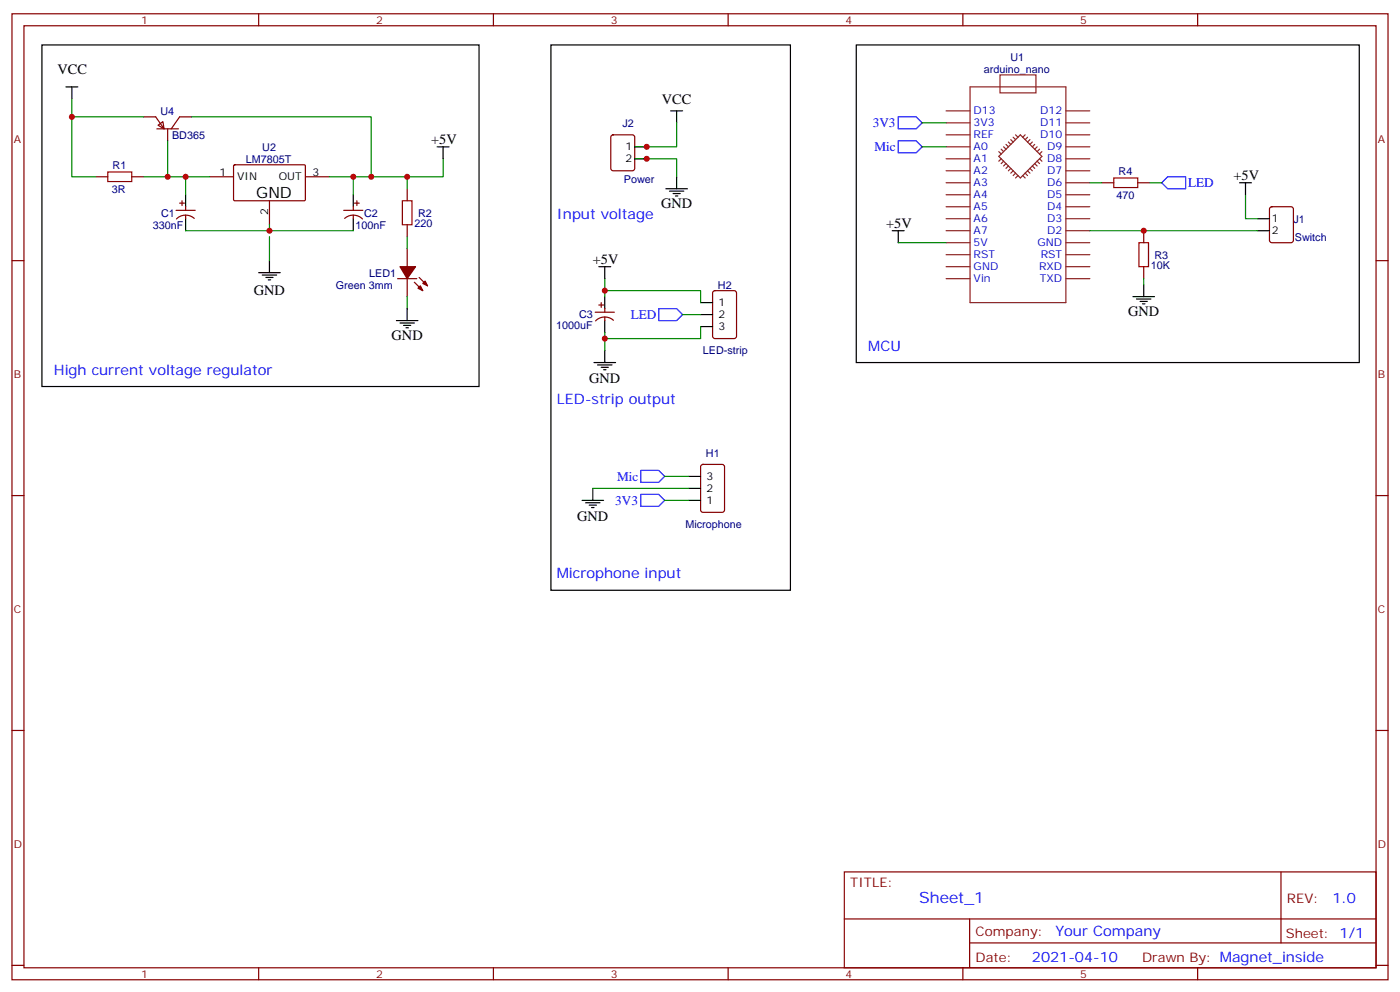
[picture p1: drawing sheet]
<svg xmlns="http://www.w3.org/2000/svg" width="412mm" height="292mm" viewBox="0 0 412 292" stroke-linecap="round" stroke-linejoin="round" font-family="sans-serif">
<g fill="none" stroke="#870000" stroke-width=".35">
<path d="M3.5 4.1h405.4v284.3h-405.4zM7.1 7.6h398.2v277.3h-398.2zM76.2 4.1v3.5M145.3 4.1v3.5M214.5 4.1v3.5M283.6 4.1v3.5M352.8 4.1v3.5M42.3 34.4h3.6l2.4 3.5M46.2 37.9h6.4M46.6 36.9l1.4-1.1 .3 2.1zM49.4 37.9v3.6M56.4 34.4h-3.5l-2.5 3.5"/>
<path d="M180.2 39.9l.4-.2h5.7l.6 .4 .1 9.5-.5 .6-5.9 .1-.6-.5-.1-9.4zM28.2 52h3.5M38.8 52h3.5M52.9 59.8h1.4M53.6 59.1v1.4M61.7 52h7.1M68.8 48.7l.3-.2 20.7 .1 .2 .3-.1 10-.3 .2-20.6-.1-.2-.3zM79.4 59.1v7M90 52h7M104.4 59.8h1.4M105.1 59.1v1.4M119.9 55.6v3.5"/>
<path d="M324.6 53.8h3.5M335.1 53.8h3.6M3.5 76.7h3.6M51.9 61.9h5.6M54.7 60.9v1M54.7 63.3v1.1M57.2 64.3a3.8 3.8 0 0 0-5.2 .2M101.2 61.9h5.7M101.5 64.3a3.8 3.8 0 0 1 5.3 .2M104.1 60.9v1M104.1 63.3v1.1M119.9 66.1v3.6"/>
<path d="M119.9 73.2v5.3M336.9 67.9v3.5M336.9 78.5v3.5M374.2 61.1l.4-.2h5.7l.6 .4 .1 9.4-.5 .7h-5.9l-.6-.4-.1-9.4zM405.3 76.7h3.6M117.1 82h5.7M119.9 82v5.3M122.1 83.1l2.4 2.4M123.5 81.7l2.4 2.4M175.3 91.9h5.7M176.4 89.8h1.4M177.1 89.1v1.4"/>
<path d="M178.2 90.8v1.1M178.2 93.3v1.1M180.7 94.3a3.8 3.8 0 0 0-5.3 .1M210.1 85.8l.5-.3h5.7l.6 .5 .1 13-.5 .6-5.9 .1-.6-.5-.1-12.9zM206.6 136.9l.5-.2h5.6l.7 .4v13l-.4 .7h-5.9l-.7-.4v-13zM3.5 145.9h3.6M405.3 145.9h3.6M3.5 215h3.6M405.3 215h3.6M248.7 256.6h156.6v28.3h-156.6zM377.3 256.7v20.8M248.7 270.5h156.5"/>
<path d="M285.6 277.5h119.6M285.6 270.5v14.1M3.5 284.2h3.6M76.2 284.9v3.5M145.3 284.9v3.5M214.5 284.9v3.5M283.6 284.9v3.5M352.8 284.9v3.5M405.3 284.2h3.6"/>
</g>
<g fill="none" stroke="#8c2424" stroke-width=".35">
<path d="M278.7 36.2h7.1M278.7 39.7h7.1M278.7 32.6h7.1M285.8 25.6h28.2v63.5h-28.2zM294.6 22h10.6v5.3h-10.6zM299.2 39.7l.7 .7M302 39.7l-.7 .7M314 36.2h7M314 39.7h7M314 32.6h7M278.7 43.2h7.1M278.7 46.7h7.1"/>
<path d="M278.7 50.3h7.1M278.7 53.8h7.1M278.7 57.3h7.1M294.2 46l6.4-6.3 6.3 6.3-6.3 6.4zM294.2 44.6l.7 .7M294.9 43.9l.7 .7M294.9 46.7l-.7 .7M295.6 43.2l.7 .7M295.6 47.4l-.7 .8M296.3 42.5l.7 .7M296.3 48.2l-.7 .7M297 41.8l.7 .7"/>
<path d="M297 48.9l-.7 .7M297.7 41.1l.7 .7M297.7 49.6l-.7 .7M298.4 40.4l.8 .7M298.4 50.3l-.7 .7M299.2 51l-.8 .7M299.9 51.7l-.7 .7M301.3 51.7l.7 .7M302 51l.7 .7M302.7 50.3l.7 .7M302.7 40.4l-.7 .7M303.4 41.1l-.7 .7"/>
<path d="M303.4 49.6l.7 .7M304.1 48.9l.7 .7M304.1 41.8l-.7 .7M304.8 48.2l.7 .7M304.8 42.5l-.7 .7M305.5 47.4l.7 .8M305.5 43.2l-.7 .7M306.2 46.7l.7 .7M306.2 43.9l-.7 .7M306.9 44.6l-.7 .7M314 43.2h7M314 46.7h7"/>
<path d="M314 50.3h7M314 53.8h7M314 57.3h7M278.7 60.9h7.1M278.7 64.4h7.1M278.7 67.9h7.1M278.7 71.4h7.1M278.7 75h7.1M278.7 78.5h7.1M314 60.9h7M314 64.4h7M314 67.9h7"/>
<path d="M314 71.4h7M314 75h7M314 78.5h7M278.7 82h7.1M314 82h7"/>
</g>
<g fill="none" stroke="#000" stroke-width=".35">
<path d="M12.3 13.2h128.8v100.6h-128.8zM162.3 13.2h70.5v160.5h-70.5zM252.2 13.2h148.2v93.5h-148.2zM19.4 25.6h3.5M21.2 25.6v3.5M197.6 32.6h3.5M199.3 32.6v3.6M54.7 57.3v3.6M104.1 57.3v3.6M128.8 43.2h3.5M130.5 43.2v3.5M187 43.2h3.5"/>
<path d="M187 46.7h3.5M196.1 55.6h6.4M197.2 56.3h4.2M198.3 57h2.1M199 57.7h.7M199.3 52v3.6M365.1 53.8h3.6M366.9 53.8v3.5M54.7 64.4v3.5M79.4 76.7v3.6M104.1 64.4v3.5M176.4 78.5h3.5"/>
<path d="M178.2 78.5v3.5M262.8 67.9h3.5M264.6 67.9v3.5M370.4 64.4h3.5M370.4 67.9h3.5M76.2 80.3h6.3M77.3 81h4.2M78.3 81.7h2.1M79 82.4h.7M116.8 94.4h6.3M117.8 95.1h4.3M118.9 95.8h2.1"/>
<path d="M119.6 96.5h.7M119.9 90.8v3.6M178.2 87.3v3.5M178.2 94.4v3.5M206.4 96.1h3.5M206.4 89.1h3.5M206.4 92.6h3.5M333.7 87.3h6.4M334.8 88h4.2M335.8 88.7h2.2M336.5 89.4h.8M336.9 83.8v3.5"/>
<path d="M175 106.7h6.3M176 107.4h4.3M177.1 108.1h2.1M177.8 108.8h.7M178.2 103.2v3.5M171.4 147.3h6.4M172.5 148h4.2M173.6 148.7h2.1M174.3 149.4h.7M174.6 143.8v3.5M202.8 140.2h3.6M202.8 147.3h3.6"/>
<path d="M202.8 143.8h3.6"/>
</g>
<path d="M31.7 50.6h7.1v2.8h-7.1zM118.5 59.1h2.9v7h-2.9zM328.1 52.4h7v2.8h-7zM335.5 71.4h2.8v7.1h-2.8z" fill="none" stroke="#a10000" stroke-width=".35"/>
<g fill="none" stroke="#008700" stroke-width=".35">
<path d="M21.2 29.1v22.9h7M21.2 34.4h21.1M56.4 34.4h53v17.6M199.3 36.2v7h-12.3M271.6 36.2h7.1M49.4 41.5v10.5h-7.1M49.4 52h5.3M61.7 52h-7v5.3M97 52h7.1M119.9 52v3.6M130.5 46.7v5.3h-26.4v5.3M187 46.7h12.3v5.3"/>
<path d="M271.6 43.2h7.1M321 53.8h3.6M338.7 53.8h3.5M366.9 57.3v7.1h3.5M79.4 66.1v1.8h-24.7M79.4 67.9h24.7M79.4 69.7v7M119.9 69.7v3.5M264.6 71.4h14.1M321 67.9h49.4M119.9 87.3v3.5M178.2 87.3v-1.8h28.2v3.6"/>
<path d="M178.2 82v3.5M178.2 99.7v3.5M201.1 92.6h5.3M206.4 96.1v3.6h-28.2v-1.8M336.9 82v1.8M174.6 143.8h28.2M195.8 140.2h7M195.8 147.3h7"/>
</g>
<g fill="#870000" stroke="#870000" stroke-width=".35">
<path d="M123.8 84.1l.7 1.4-1.4-.7z"/>
<path d="M124.5 83.4l.7-.7 .7 1.4z"/>
<path d="M117.8 78.5h4.6l-2.5 3.5z"/>
</g>
<path d="M264.6 34.4h5.3l1.7 1.8-1.7 1.7h-5.3zM264.6 41.5h5.3l1.7 1.7-1.7 1.8h-5.3zM342.2 53.8l1.8-1.8h5.2v3.6h-5.2zM194 90.8h5.3l1.8 1.8-1.8 1.8h-5.3zM188.7 138.5h5.3l1.8 1.7-1.8 1.8h-5.3zM188.7 145.5h5.3l1.8 1.8-1.8 1.7h-5.3z" fill="none" stroke="#00f" stroke-width=".35"/>
<g fill="#c00">
<circle cx="21.2" cy="34.4" r=".88"/>
<circle cx="49.4" cy="52" r=".88"/>
<circle cx="54.7" cy="52" r=".88"/>
<circle cx="104.1" cy="52" r=".88"/>
<circle cx="109.4" cy="52" r=".88"/>
<circle cx="119.9" cy="52" r=".88"/>
<circle cx="178.2" cy="99.7" r=".88"/>
<circle cx="178.2" cy="85.5" r=".88"/>
<circle cx="336.9" cy="67.9" r=".88"/>
<circle cx="190.5" cy="46.7" r=".88"/>
<circle cx="190.5" cy="43.2" r=".88"/>
<circle cx="79.4" cy="67.9" r=".88"/>
</g>
<text font-size="4.6" x="75.5" y="58.4">GND</text>
<text font-size="4.6" fill="#00f" x="270.8" y="265.7">Sheet_1</text>
<g font-size="4.2">
<text x="16.9" y="21.7">VCC</text>
<text x="195" y="30.6">VCC</text>
<text x="127" y="42.5">+5V</text>
<text x="363.4" y="53.1">+5V</text>
<text x="194.7" y="61.2">GND</text>
<text x="261.1" y="67.2">+5V</text>
<text x="174.6" y="77.8">+5V</text>
<text x="74.8" y="87">GND</text>
<text x="332.3" y="93">GND</text>
<text x="115.4" y="100">GND</text>
<text x="173.6" y="112.8">GND</text>
<text x="170" y="153.3">GND</text>
</g>
<g font-size="4.2" fill="#00f">
<text x="164" y="64.4">Input voltage</text>
<text x="255.8" y="103.2">MCU</text>
<text x="15.9" y="110.2">High current voltage regulator</text>
<text x="164" y="119.1">LED-strip output</text>
<text x="164" y="170.2">Microphone input</text>
<text x="392.5" y="265.9">1.0</text>
<text x="310.9" y="275.5">Your Company</text>
<text x="304" y="283.3">2021-04-10</text>
</g>
<g font-size="3.9" fill="#00f">
<text x="257.1" y="37.5">3V3</text>
<text x="257.6" y="44.4">Mic</text>
<text x="350" y="55">LED</text>
<text x="185.8" y="93.8">LED</text>
<text x="181.8" y="141.5">Mic</text>
<text x="181.2" y="148.6">3V3</text>
</g>
<g font-size="3.9" fill="#800">
<text x="250.5" y="261.2">TITLE:</text>
<text x="379.1" y="265.9">REV:</text>
<text x="287.4" y="275.4">Company:</text>
<text x="378.7" y="276">Sheet: 1/1</text>
<text x="287.4" y="283.1">Date:</text>
<text x="336.4" y="283.2">Drawn By: Magnet_inside</text>
</g>
<g font-size="3.2" fill="#800">
<text x="41.6" y="7.1">1</text>
<text x="110.8" y="7.1">2</text>
<text x="179.9" y="7.1">3</text>
<text x="249.1" y="7.1">4</text>
<text x="318.2" y="7.1">5</text>
<text x="4.1" y="42.2">A</text>
<text x="405.9" y="42.2">A</text>
<text x="4.1" y="111.3">B</text>
<text x="405.9" y="111.3">B</text>
<text x="4.1" y="180.4">C</text>
<text x="405.9" y="180.4">C</text>
<text x="4.1" y="249.6">D</text>
<text x="405.9" y="249.6">D</text>
<text x="41.6" y="287.9">1</text>
<text x="110.8" y="287.9">2</text>
<text x="179.9" y="287.9">3</text>
<text x="249.1" y="287.9">4</text>
<text x="318.2" y="287.9">5</text>
</g>
<g font-size="3.2" fill="#000080">
<text x="297.6" y="18">U1</text>
<text x="289.8" y="21.4">arduino_nano</text>
<text x="47.3" y="33.8">U4</text>
<text x="50.7" y="40.9">BD365</text>
<text x="183.4" y="37.4">J2</text>
<text x="72.4" y="48">LM7805T</text>
<text x="77.3" y="44.3">U2</text>
<text x="33.2" y="49.7">R1</text>
<text x="183.8" y="53.8">Power</text>
<text x="329.5" y="51.5">R4</text>
<text x="33" y="56.8">3R</text>
<text x="328.9" y="58.5">470</text>
<text x="47.4" y="63.7">C1</text>
<text x="107.3" y="63.7">C2</text>
<text x="123.1" y="63.8">R2</text>
<text x="381" y="65.6">J1</text>
<text x="45.1" y="67.3">330nF</text>
<text x="104.7" y="67.3">100nF</text>
<text x="122.1" y="66.9">220</text>
<text x="381.4" y="70.9">Switch</text>
<text x="340.1" y="76.1">R3</text>
<text x="108.8" y="81.4">LED1</text>
<text x="339" y="79.3">10K</text>
<text x="98.9" y="85">Green 3mm</text>
<text x="211.5" y="85">H2</text>
<text x="170.6" y="93.7">C3</text>
<text x="163.9" y="97">1000uF</text>
<text x="207.1" y="104.3">LED-strip</text>
<text x="208" y="134.4">H1</text>
<text x="201.9" y="155.5">Microphone</text>
</g>
<g font-size="3.2" fill="#00c">
<text x="286.8" y="33.7">D13</text>
<text x="306.4" y="33.7">D12</text>
<text x="286.8" y="40.7">REF</text>
<text x="286.8" y="37.2">3V3</text>
<text x="306.4" y="37.2">D11</text>
<text x="306.4" y="40.7">D10</text>
<text x="286.8" y="47.8">A1</text>
<text x="286.8" y="44.3">A0</text>
<text x="308.5" y="44.3">D9</text>
<text x="308.5" y="47.8">D8</text>
<text x="286.8" y="51.3">A2</text>
<text x="308.5" y="51.3">D7</text>
<text x="286.8" y="58.4">A4</text>
<text x="286.8" y="54.9">A3</text>
<text x="308.5" y="54.9">D6</text>
<text x="308.5" y="58.4">D5</text>
<text x="286.8" y="61.9">A5</text>
<text x="286.8" y="65.4">A6</text>
<text x="308.5" y="61.9">D4</text>
<text x="308.5" y="65.4">D3</text>
<text x="286.8" y="69">A7</text>
<text x="308.5" y="69">D2</text>
<text x="286.8" y="76">RST</text>
<text x="286.8" y="72.5">5V</text>
<text x="305.6" y="72.5">GND</text>
<text x="306.6" y="76">RST</text>
<text x="286.8" y="83.1">Vin</text>
<text x="286.8" y="79.6">GND</text>
<text x="306.1" y="79.6">RXD</text>
<text x="306.3" y="83.1">TXD</text>
</g>
<g font-size="3.2">
<text x="184.2" y="44.3">1</text>
<text x="184.2" y="47.8">2</text>
<text x="64.7" y="51.7">1</text>
<text x="69.8" y="53.1">VIN</text>
<text x="82.1" y="53.1">OUT</text>
<text x="92.1" y="51.7">3</text>
<text x="79" y="63.2" transform="rotate(-90 79 63.2)">2</text>
<text x="374.6" y="65.4">1</text>
<text x="374.6" y="69">2</text>
<text x="211.7" y="90.1">1</text>
<text x="211.7" y="93.7">2</text>
<text x="211.7" y="97.2">3</text>
<text x="208.1" y="141.3">3</text>
<text x="208.1" y="148.3">1</text>
<text x="208.1" y="144.8">2</text>
</g>
</svg>
